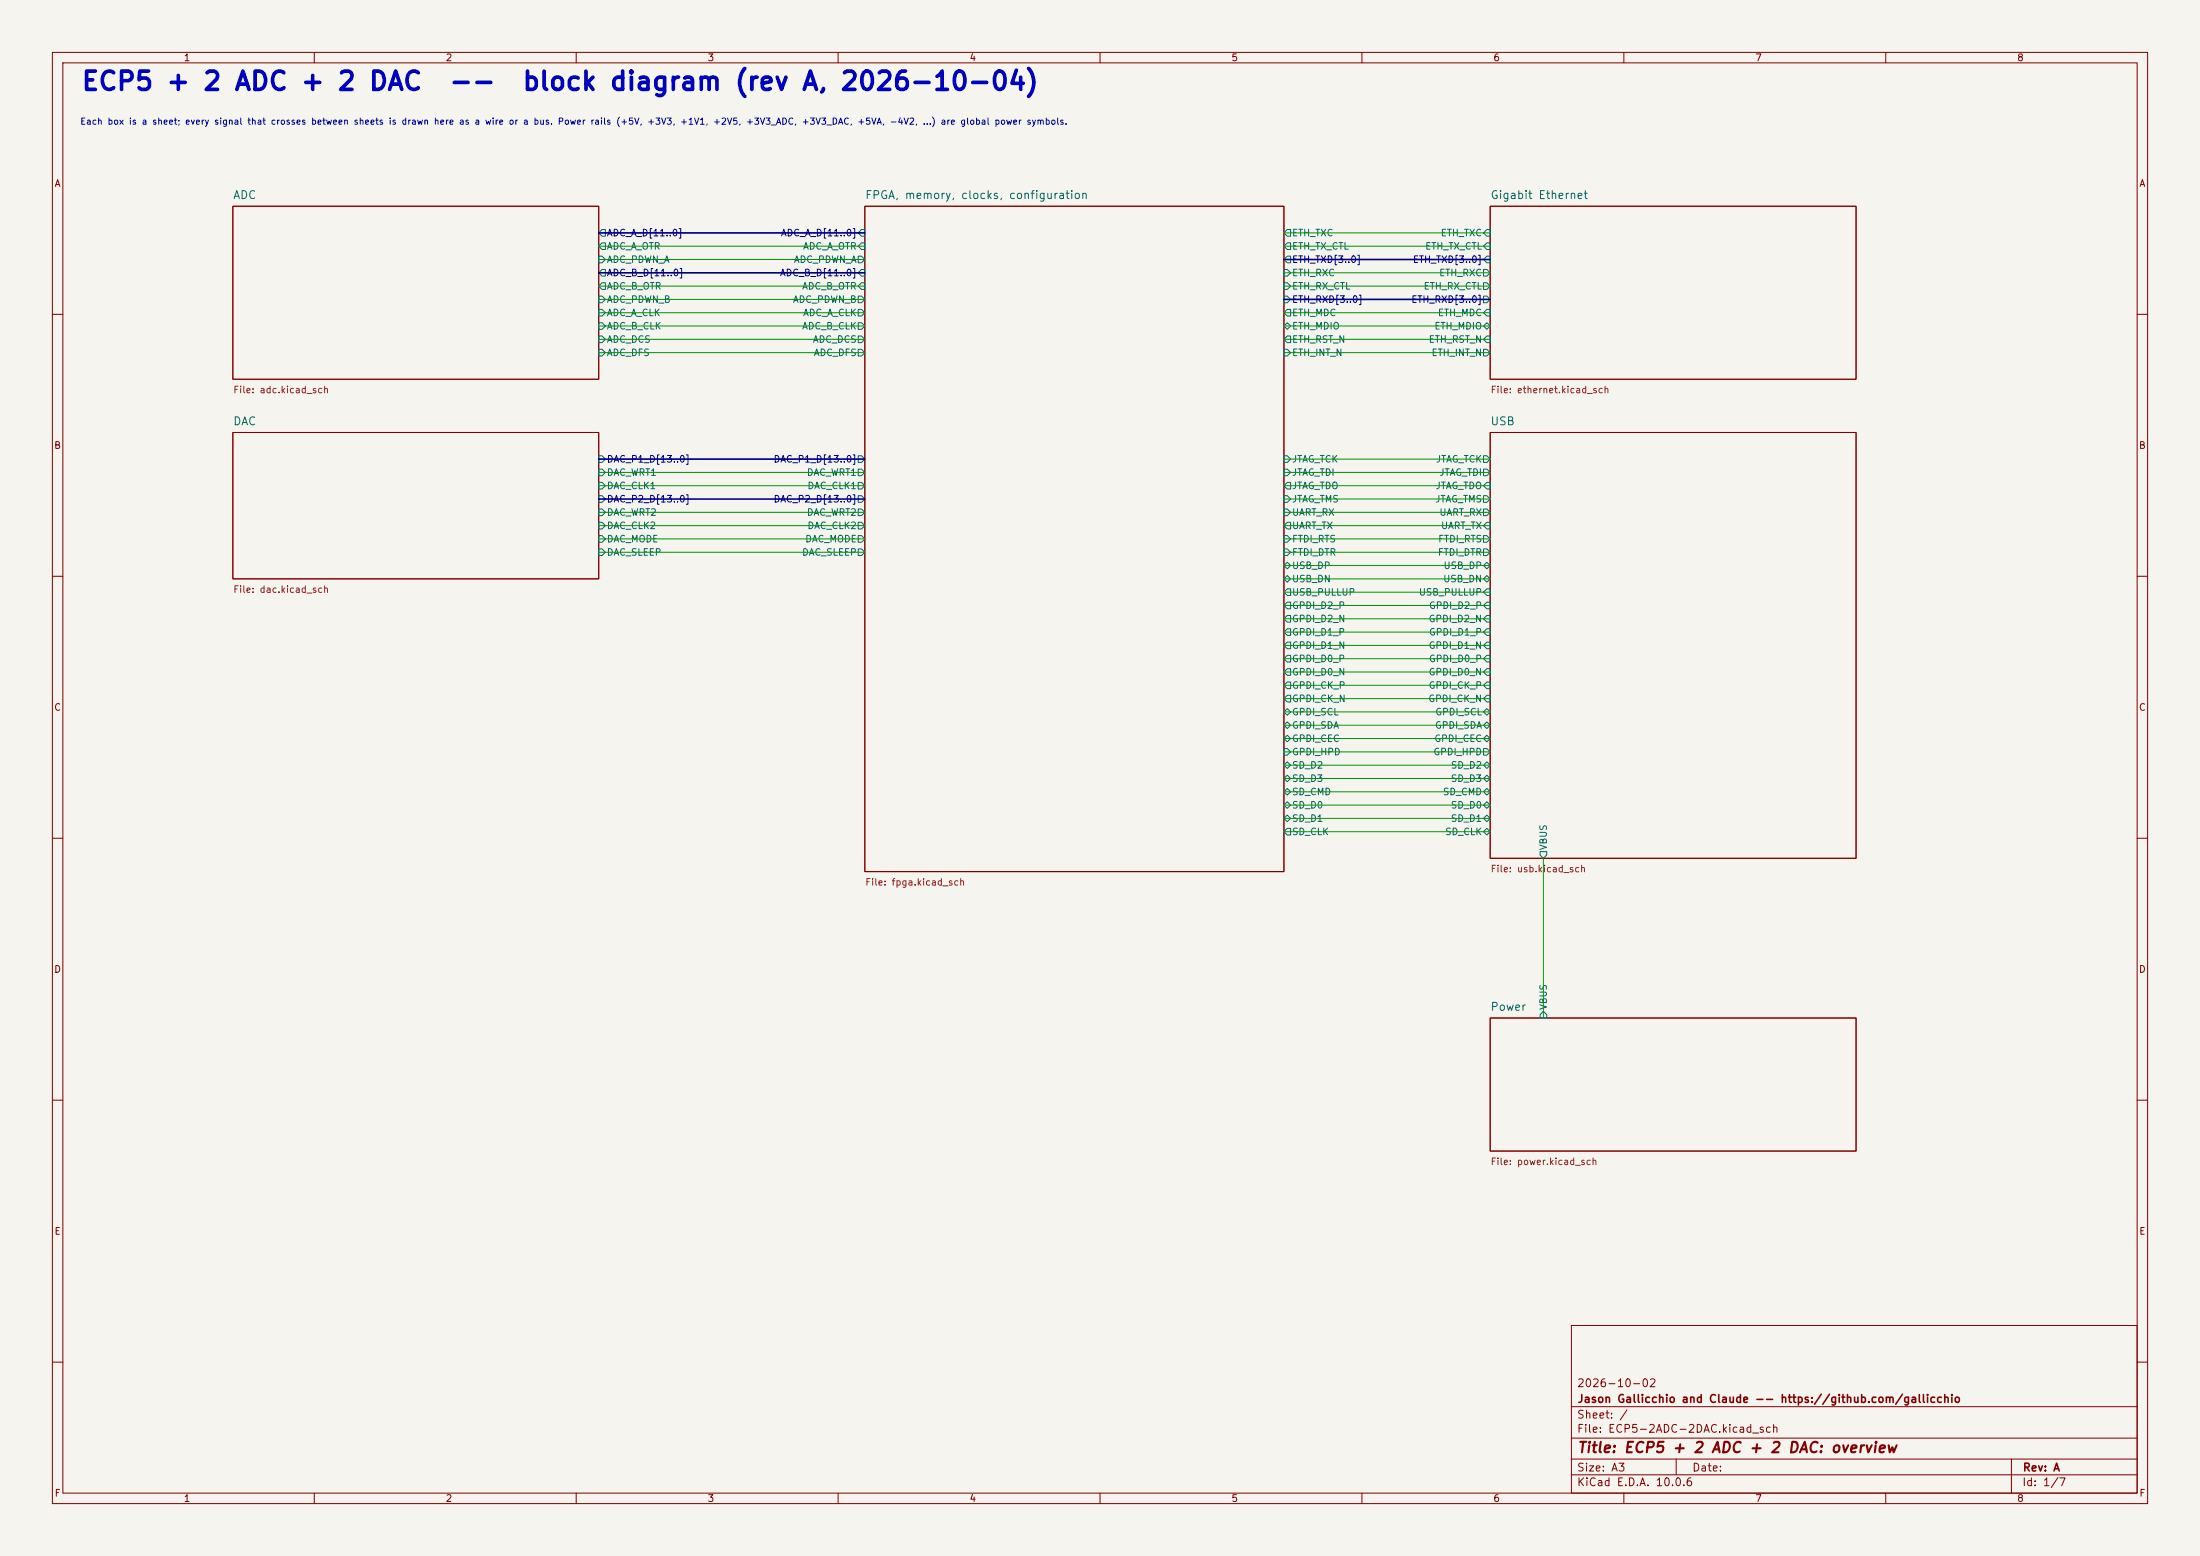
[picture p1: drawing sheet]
(kicad_sch
 (version 20260306)
 (generator "eeschema")
 (generator_version "10.0")
 (paper "A3")
 (title_block
  (title "ECP5 + 2 ADC + 2 DAC: overview")
  (rev "A")
  (company "Jason Gallicchio and Claude -- https://github.com/gallicchio")
  (comment 1 "2026-10-02"))
 (lib_symbols)
 (text "ECP5 + 2 ADC + 2 DAC  --  block diagram (rev A, 2026-10-04)"
  (exclude_from_sim no)
  (at 15.24 17.78 0)
  (effects (font (size 3.5 3.5)
    (bold yes)) (justify left bottom)))
 (text "Each box is a sheet; every signal that crosses between sheets is drawn here as a wire or a bus. Power rails (+5V, +3V3, +1V1, +2V5, +3V3_ADC, +3V3_DAC, +5VA, -4V2, ...) are global power symbols."
  (exclude_from_sim no)
  (at 15.24 24.13 0)
  (effects (font (size 1.2 1.2)) (justify left bottom)))
 (wire
  (pts (xy 284.48 123.19) (xy 245.11 123.19))
  (stroke (width 0) (type default)))
 (wire
  (pts (xy 284.48 44.45) (xy 245.11 44.45))
  (stroke (width 0) (type default)))
 (wire
  (pts (xy 284.48 113.03) (xy 245.11 113.03))
  (stroke (width 0) (type default)))
 (wire
  (pts (xy 284.48 118.11) (xy 245.11 118.11))
  (stroke (width 0) (type default)))
 (wire
  (pts (xy 114.3 57.15) (xy 165.1 57.15))
  (stroke (width 0) (type default)))
 (wire
  (pts (xy 284.48 128.27) (xy 245.11 128.27))
  (stroke (width 0) (type default)))
 (wire
  (pts (xy 114.3 62.23) (xy 165.1 62.23))
  (stroke (width 0) (type default)))
 (wire
  (pts (xy 114.3 67.31) (xy 165.1 67.31))
  (stroke (width 0) (type default)))
 (wire
  (pts (xy 284.48 67.31) (xy 245.11 67.31))
  (stroke (width 0) (type default)))
 (wire
  (pts (xy 114.3 90.17) (xy 165.1 90.17))
  (stroke (width 0) (type default)))
 (wire
  (pts (xy 284.48 135.89) (xy 245.11 135.89))
  (stroke (width 0) (type default)))
 (wire
  (pts (xy 114.3 49.53) (xy 165.1 49.53))
  (stroke (width 0) (type default)))
 (wire
  (pts (xy 284.48 153.67) (xy 245.11 153.67))
  (stroke (width 0) (type default)))
 (wire
  (pts (xy 114.3 59.69) (xy 165.1 59.69))
  (stroke (width 0) (type default)))
 (wire
  (pts (xy 284.48 54.61) (xy 245.11 54.61))
  (stroke (width 0) (type default)))
 (wire
  (pts (xy 284.48 148.59) (xy 245.11 148.59))
  (stroke (width 0) (type default)))
 (wire
  (pts (xy 284.48 64.77) (xy 245.11 64.77))
  (stroke (width 0) (type default)))
 (wire
  (pts (xy 294.64 163.83) (xy 294.64 194.31))
  (stroke (width 0) (type default)))
 (wire
  (pts (xy 284.48 97.79) (xy 245.11 97.79))
  (stroke (width 0) (type default)))
 (bus
  (pts (xy 114.3 52.07) (xy 165.1 52.07))
  (stroke (width 0) (type default)))
 (wire
  (pts (xy 284.48 130.81) (xy 245.11 130.81))
  (stroke (width 0) (type default)))
 (wire
  (pts (xy 114.3 54.61) (xy 165.1 54.61))
  (stroke (width 0) (type default)))
 (wire
  (pts (xy 284.48 125.73) (xy 245.11 125.73))
  (stroke (width 0) (type default)))
 (wire
  (pts (xy 284.48 95.25) (xy 245.11 95.25))
  (stroke (width 0) (type default)))
 (wire
  (pts (xy 284.48 100.33) (xy 245.11 100.33))
  (stroke (width 0) (type default)))
 (wire
  (pts (xy 284.48 110.49) (xy 245.11 110.49))
  (stroke (width 0) (type default)))
 (wire
  (pts (xy 284.48 156.21) (xy 245.11 156.21))
  (stroke (width 0) (type default)))
 (wire
  (pts (xy 284.48 52.07) (xy 245.11 52.07))
  (stroke (width 0) (type default)))
 (wire
  (pts (xy 284.48 143.51) (xy 245.11 143.51))
  (stroke (width 0) (type default)))
 (wire
  (pts (xy 284.48 90.17) (xy 245.11 90.17))
  (stroke (width 0) (type default)))
 (wire
  (pts (xy 284.48 158.75) (xy 245.11 158.75))
  (stroke (width 0) (type default)))
 (wire
  (pts (xy 284.48 115.57) (xy 245.11 115.57))
  (stroke (width 0) (type default)))
 (bus
  (pts (xy 114.3 44.45) (xy 165.1 44.45))
  (stroke (width 0) (type default)))
 (wire
  (pts (xy 284.48 146.05) (xy 245.11 146.05))
  (stroke (width 0) (type default)))
 (wire
  (pts (xy 284.48 120.65) (xy 245.11 120.65))
  (stroke (width 0) (type default)))
 (wire
  (pts (xy 114.3 97.79) (xy 165.1 97.79))
  (stroke (width 0) (type default)))
 (wire
  (pts (xy 284.48 107.95) (xy 245.11 107.95))
  (stroke (width 0) (type default)))
 (wire
  (pts (xy 284.48 87.63) (xy 245.11 87.63))
  (stroke (width 0) (type default)))
 (wire
  (pts (xy 114.3 100.33) (xy 165.1 100.33))
  (stroke (width 0) (type default)))
 (wire
  (pts (xy 284.48 102.87) (xy 245.11 102.87))
  (stroke (width 0) (type default)))
 (wire
  (pts (xy 284.48 59.69) (xy 245.11 59.69))
  (stroke (width 0) (type default)))
 (wire
  (pts (xy 284.48 151.13) (xy 245.11 151.13))
  (stroke (width 0) (type default)))
 (wire
  (pts (xy 284.48 138.43) (xy 245.11 138.43))
  (stroke (width 0) (type default)))
 (bus
  (pts (xy 284.48 57.15) (xy 245.11 57.15))
  (stroke (width 0) (type default)))
 (bus
  (pts (xy 114.3 87.63) (xy 165.1 87.63))
  (stroke (width 0) (type default)))
 (wire
  (pts (xy 284.48 105.41) (xy 245.11 105.41))
  (stroke (width 0) (type default)))
 (wire
  (pts (xy 284.48 46.99) (xy 245.11 46.99))
  (stroke (width 0) (type default)))
 (wire
  (pts (xy 284.48 62.23) (xy 245.11 62.23))
  (stroke (width 0) (type default)))
 (wire
  (pts (xy 284.48 140.97) (xy 245.11 140.97))
  (stroke (width 0) (type default)))
 (wire
  (pts (xy 114.3 46.99) (xy 165.1 46.99))
  (stroke (width 0) (type default)))
 (bus
  (pts (xy 284.48 49.53) (xy 245.11 49.53))
  (stroke (width 0) (type default)))
 (wire
  (pts (xy 284.48 133.35) (xy 245.11 133.35))
  (stroke (width 0) (type default)))
 (wire
  (pts (xy 114.3 105.41) (xy 165.1 105.41))
  (stroke (width 0) (type default)))
 (wire
  (pts (xy 284.48 92.71) (xy 245.11 92.71))
  (stroke (width 0) (type default)))
 (wire
  (pts (xy 114.3 92.71) (xy 165.1 92.71))
  (stroke (width 0) (type default)))
 (bus
  (pts (xy 114.3 95.25) (xy 165.1 95.25))
  (stroke (width 0) (type default)))
 (wire
  (pts (xy 114.3 102.87) (xy 165.1 102.87))
  (stroke (width 0) (type default)))
 (wire
  (pts (xy 114.3 64.77) (xy 165.1 64.77))
  (stroke (width 0) (type default)))
 (sheet
  (at 284.48 82.55)
  (size 69.85 81.28)
  (exclude_from_sim no)
  (in_bom yes)
  (on_board yes)
  (dnp no)
  (stroke (width 0.1524) (type solid))
  (fill (color 0 0 0 0))
  (property "Sheetname" "USB" (at 284.48 81.28 0) (show_name no) (do_not_autoplace no) (effects (font (size 1.524 1.524)) (justify left bottom)))
  (property "Sheetfile" "usb.kicad_sch" (at 284.48 165.1 0) (show_name no) (do_not_autoplace no) (effects (font (size 1.27 1.27)) (justify left top)))
  (pin "JTAG_TCK" output (at 284.48 87.63 180) (effects (font (size 1.27 1.27)) (justify right)))
  (pin "JTAG_TDI" output (at 284.48 90.17 180) (effects (font (size 1.27 1.27)) (justify right)))
  (pin "JTAG_TDO" input (at 284.48 92.71 180) (effects (font (size 1.27 1.27)) (justify right)))
  (pin "JTAG_TMS" output (at 284.48 95.25 180) (effects (font (size 1.27 1.27)) (justify right)))
  (pin "UART_RX" output (at 284.48 97.79 180) (effects (font (size 1.27 1.27)) (justify right)))
  (pin "UART_TX" input (at 284.48 100.33 180) (effects (font (size 1.27 1.27)) (justify right)))
  (pin "FTDI_RTS" output (at 284.48 102.87 180) (effects (font (size 1.27 1.27)) (justify right)))
  (pin "FTDI_DTR" output (at 284.48 105.41 180) (effects (font (size 1.27 1.27)) (justify right)))
  (pin "USB_DP" bidirectional (at 284.48 107.95 180) (effects (font (size 1.27 1.27)) (justify right)))
  (pin "USB_DN" bidirectional (at 284.48 110.49 180) (effects (font (size 1.27 1.27)) (justify right)))
  (pin "USB_PULLUP" input (at 284.48 113.03 180) (effects (font (size 1.27 1.27)) (justify right)))
  (pin "GPDI_D2_P" input (at 284.48 115.57 180) (effects (font (size 1.27 1.27)) (justify right)))
  (pin "GPDI_D2_N" input (at 284.48 118.11 180) (effects (font (size 1.27 1.27)) (justify right)))
  (pin "GPDI_D1_P" input (at 284.48 120.65 180) (effects (font (size 1.27 1.27)) (justify right)))
  (pin "GPDI_D1_N" input (at 284.48 123.19 180) (effects (font (size 1.27 1.27)) (justify right)))
  (pin "GPDI_D0_P" input (at 284.48 125.73 180) (effects (font (size 1.27 1.27)) (justify right)))
  (pin "GPDI_D0_N" input (at 284.48 128.27 180) (effects (font (size 1.27 1.27)) (justify right)))
  (pin "GPDI_CK_P" input (at 284.48 130.81 180) (effects (font (size 1.27 1.27)) (justify right)))
  (pin "GPDI_CK_N" input (at 284.48 133.35 180) (effects (font (size 1.27 1.27)) (justify right)))
  (pin "GPDI_SCL" bidirectional (at 284.48 135.89 180) (effects (font (size 1.27 1.27)) (justify right)))
  (pin "GPDI_SDA" bidirectional (at 284.48 138.43 180) (effects (font (size 1.27 1.27)) (justify right)))
  (pin "GPDI_CEC" bidirectional (at 284.48 140.97 180) (effects (font (size 1.27 1.27)) (justify right)))
  (pin "GPDI_HPD" output (at 284.48 143.51 180) (effects (font (size 1.27 1.27)) (justify right)))
  (pin "SD_D2" bidirectional (at 284.48 146.05 180) (effects (font (size 1.27 1.27)) (justify right)))
  (pin "SD_D3" bidirectional (at 284.48 148.59 180) (effects (font (size 1.27 1.27)) (justify right)))
  (pin "SD_CMD" bidirectional (at 284.48 151.13 180) (effects (font (size 1.27 1.27)) (justify right)))
  (pin "SD_D0" bidirectional (at 284.48 153.67 180) (effects (font (size 1.27 1.27)) (justify right)))
  (pin "SD_D1" bidirectional (at 284.48 156.21 180) (effects (font (size 1.27 1.27)) (justify right)))
  (pin "SD_CLK" bidirectional (at 284.48 158.75 180) (effects (font (size 1.27 1.27)) (justify right)))
  (pin "VBUS" output (at 294.64 163.83 270) (effects (font (size 1.27 1.27)) (justify left))))
 (sheet
  (at 44.45 82.55)
  (size 69.85 27.94)
  (exclude_from_sim no)
  (in_bom yes)
  (on_board yes)
  (dnp no)
  (stroke (width 0.1524) (type solid))
  (fill (color 0 0 0 0))
  (property "Sheetname" "DAC" (at 44.45 81.28 0) (show_name no) (do_not_autoplace no) (effects (font (size 1.524 1.524)) (justify left bottom)))
  (property "Sheetfile" "dac.kicad_sch" (at 44.45 111.76 0) (show_name no) (do_not_autoplace no) (effects (font (size 1.27 1.27)) (justify left top)))
  (pin "DAC_P1_D[13..0]" input (at 114.3 87.63 0) (effects (font (size 1.27 1.27)) (justify left)))
  (pin "DAC_WRT1" input (at 114.3 90.17 0) (effects (font (size 1.27 1.27)) (justify left)))
  (pin "DAC_CLK1" input (at 114.3 92.71 0) (effects (font (size 1.27 1.27)) (justify left)))
  (pin "DAC_P2_D[13..0]" input (at 114.3 95.25 0) (effects (font (size 1.27 1.27)) (justify left)))
  (pin "DAC_WRT2" input (at 114.3 97.79 0) (effects (font (size 1.27 1.27)) (justify left)))
  (pin "DAC_CLK2" input (at 114.3 100.33 0) (effects (font (size 1.27 1.27)) (justify left)))
  (pin "DAC_MODE" input (at 114.3 102.87 0) (effects (font (size 1.27 1.27)) (justify left)))
  (pin "DAC_SLEEP" input (at 114.3 105.41 0) (effects (font (size 1.27 1.27)) (justify left))))
 (sheet
  (at 284.48 194.31)
  (size 69.85 25.4)
  (exclude_from_sim no)
  (in_bom yes)
  (on_board yes)
  (dnp no)
  (stroke (width 0.1524) (type solid))
  (fill (color 0 0 0 0))
  (property "Sheetname" "Power" (at 284.48 193.04 0) (show_name no) (do_not_autoplace no) (effects (font (size 1.524 1.524)) (justify left bottom)))
  (property "Sheetfile" "power.kicad_sch" (at 284.48 220.98 0) (show_name no) (do_not_autoplace no) (effects (font (size 1.27 1.27)) (justify left top)))
  (pin "VBUS" input (at 294.64 194.31 90) (effects (font (size 1.27 1.27)) (justify left))))
 (sheet
  (at 44.45 39.37)
  (size 69.85 33.02)
  (exclude_from_sim no)
  (in_bom yes)
  (on_board yes)
  (dnp no)
  (stroke (width 0.1524) (type solid))
  (fill (color 0 0 0 0))
  (property "Sheetname" "ADC" (at 44.45 38.1 0) (show_name no) (do_not_autoplace no) (effects (font (size 1.524 1.524)) (justify left bottom)))
  (property "Sheetfile" "adc.kicad_sch" (at 44.45 73.66 0) (show_name no) (do_not_autoplace no) (effects (font (size 1.27 1.27)) (justify left top)))
  (pin "ADC_A_D[11..0]" output (at 114.3 44.45 0) (effects (font (size 1.27 1.27)) (justify left)))
  (pin "ADC_A_OTR" output (at 114.3 46.99 0) (effects (font (size 1.27 1.27)) (justify left)))
  (pin "ADC_PDWN_A" input (at 114.3 49.53 0) (effects (font (size 1.27 1.27)) (justify left)))
  (pin "ADC_B_D[11..0]" output (at 114.3 52.07 0) (effects (font (size 1.27 1.27)) (justify left)))
  (pin "ADC_B_OTR" output (at 114.3 54.61 0) (effects (font (size 1.27 1.27)) (justify left)))
  (pin "ADC_PDWN_B" input (at 114.3 57.15 0) (effects (font (size 1.27 1.27)) (justify left)))
  (pin "ADC_A_CLK" input (at 114.3 59.69 0) (effects (font (size 1.27 1.27)) (justify left)))
  (pin "ADC_B_CLK" input (at 114.3 62.23 0) (effects (font (size 1.27 1.27)) (justify left)))
  (pin "ADC_DCS" input (at 114.3 64.77 0) (effects (font (size 1.27 1.27)) (justify left)))
  (pin "ADC_DFS" input (at 114.3 67.31 0) (effects (font (size 1.27 1.27)) (justify left))))
 (sheet
  (at 165.1 39.37)
  (size 80.01 127)
  (exclude_from_sim no)
  (in_bom yes)
  (on_board yes)
  (dnp no)
  (stroke (width 0.1524) (type solid))
  (fill (color 0 0 0 0))
  (property "Sheetname" "FPGA, memory, clocks, configuration" (at 165.1 38.1 0) (show_name no) (do_not_autoplace no) (effects (font (size 1.524 1.524)) (justify left bottom)))
  (property "Sheetfile" "fpga.kicad_sch" (at 165.1 167.64 0) (show_name no) (do_not_autoplace no) (effects (font (size 1.27 1.27)) (justify left top)))
  (pin "ADC_A_D[11..0]" input (at 165.1 44.45 180) (effects (font (size 1.27 1.27)) (justify right)))
  (pin "ADC_A_OTR" input (at 165.1 46.99 180) (effects (font (size 1.27 1.27)) (justify right)))
  (pin "ADC_PDWN_A" output (at 165.1 49.53 180) (effects (font (size 1.27 1.27)) (justify right)))
  (pin "ADC_B_D[11..0]" input (at 165.1 52.07 180) (effects (font (size 1.27 1.27)) (justify right)))
  (pin "ADC_B_OTR" input (at 165.1 54.61 180) (effects (font (size 1.27 1.27)) (justify right)))
  (pin "ADC_PDWN_B" output (at 165.1 57.15 180) (effects (font (size 1.27 1.27)) (justify right)))
  (pin "ADC_A_CLK" output (at 165.1 59.69 180) (effects (font (size 1.27 1.27)) (justify right)))
  (pin "ADC_B_CLK" output (at 165.1 62.23 180) (effects (font (size 1.27 1.27)) (justify right)))
  (pin "ADC_DCS" output (at 165.1 64.77 180) (effects (font (size 1.27 1.27)) (justify right)))
  (pin "ADC_DFS" output (at 165.1 67.31 180) (effects (font (size 1.27 1.27)) (justify right)))
  (pin "DAC_P1_D[13..0]" output (at 165.1 87.63 180) (effects (font (size 1.27 1.27)) (justify right)))
  (pin "DAC_WRT1" output (at 165.1 90.17 180) (effects (font (size 1.27 1.27)) (justify right)))
  (pin "DAC_CLK1" output (at 165.1 92.71 180) (effects (font (size 1.27 1.27)) (justify right)))
  (pin "DAC_P2_D[13..0]" output (at 165.1 95.25 180) (effects (font (size 1.27 1.27)) (justify right)))
  (pin "DAC_WRT2" output (at 165.1 97.79 180) (effects (font (size 1.27 1.27)) (justify right)))
  (pin "DAC_CLK2" output (at 165.1 100.33 180) (effects (font (size 1.27 1.27)) (justify right)))
  (pin "DAC_MODE" output (at 165.1 102.87 180) (effects (font (size 1.27 1.27)) (justify right)))
  (pin "DAC_SLEEP" output (at 165.1 105.41 180) (effects (font (size 1.27 1.27)) (justify right)))
  (pin "ETH_TXC" output (at 245.11 44.45 0) (effects (font (size 1.27 1.27)) (justify left)))
  (pin "ETH_TX_CTL" output (at 245.11 46.99 0) (effects (font (size 1.27 1.27)) (justify left)))
  (pin "ETH_TXD[3..0]" output (at 245.11 49.53 0) (effects (font (size 1.27 1.27)) (justify left)))
  (pin "ETH_RXC" input (at 245.11 52.07 0) (effects (font (size 1.27 1.27)) (justify left)))
  (pin "ETH_RX_CTL" input (at 245.11 54.61 0) (effects (font (size 1.27 1.27)) (justify left)))
  (pin "ETH_RXD[3..0]" input (at 245.11 57.15 0) (effects (font (size 1.27 1.27)) (justify left)))
  (pin "ETH_MDC" output (at 245.11 59.69 0) (effects (font (size 1.27 1.27)) (justify left)))
  (pin "ETH_MDIO" bidirectional (at 245.11 62.23 0) (effects (font (size 1.27 1.27)) (justify left)))
  (pin "ETH_RST_N" output (at 245.11 64.77 0) (effects (font (size 1.27 1.27)) (justify left)))
  (pin "ETH_INT_N" input (at 245.11 67.31 0) (effects (font (size 1.27 1.27)) (justify left)))
  (pin "JTAG_TCK" input (at 245.11 87.63 0) (effects (font (size 1.27 1.27)) (justify left)))
  (pin "JTAG_TDI" input (at 245.11 90.17 0) (effects (font (size 1.27 1.27)) (justify left)))
  (pin "JTAG_TDO" output (at 245.11 92.71 0) (effects (font (size 1.27 1.27)) (justify left)))
  (pin "JTAG_TMS" input (at 245.11 95.25 0) (effects (font (size 1.27 1.27)) (justify left)))
  (pin "UART_RX" input (at 245.11 97.79 0) (effects (font (size 1.27 1.27)) (justify left)))
  (pin "UART_TX" output (at 245.11 100.33 0) (effects (font (size 1.27 1.27)) (justify left)))
  (pin "FTDI_RTS" input (at 245.11 102.87 0) (effects (font (size 1.27 1.27)) (justify left)))
  (pin "FTDI_DTR" input (at 245.11 105.41 0) (effects (font (size 1.27 1.27)) (justify left)))
  (pin "USB_DP" bidirectional (at 245.11 107.95 0) (effects (font (size 1.27 1.27)) (justify left)))
  (pin "USB_DN" bidirectional (at 245.11 110.49 0) (effects (font (size 1.27 1.27)) (justify left)))
  (pin "USB_PULLUP" output (at 245.11 113.03 0) (effects (font (size 1.27 1.27)) (justify left)))
  (pin "GPDI_D2_P" output (at 245.11 115.57 0) (effects (font (size 1.27 1.27)) (justify left)))
  (pin "GPDI_D2_N" output (at 245.11 118.11 0) (effects (font (size 1.27 1.27)) (justify left)))
  (pin "GPDI_D1_P" output (at 245.11 120.65 0) (effects (font (size 1.27 1.27)) (justify left)))
  (pin "GPDI_D1_N" output (at 245.11 123.19 0) (effects (font (size 1.27 1.27)) (justify left)))
  (pin "GPDI_D0_P" output (at 245.11 125.73 0) (effects (font (size 1.27 1.27)) (justify left)))
  (pin "GPDI_D0_N" output (at 245.11 128.27 0) (effects (font (size 1.27 1.27)) (justify left)))
  (pin "GPDI_CK_P" output (at 245.11 130.81 0) (effects (font (size 1.27 1.27)) (justify left)))
  (pin "GPDI_CK_N" output (at 245.11 133.35 0) (effects (font (size 1.27 1.27)) (justify left)))
  (pin "GPDI_SCL" bidirectional (at 245.11 135.89 0) (effects (font (size 1.27 1.27)) (justify left)))
  (pin "GPDI_SDA" bidirectional (at 245.11 138.43 0) (effects (font (size 1.27 1.27)) (justify left)))
  (pin "GPDI_CEC" bidirectional (at 245.11 140.97 0) (effects (font (size 1.27 1.27)) (justify left)))
  (pin "GPDI_HPD" input (at 245.11 143.51 0) (effects (font (size 1.27 1.27)) (justify left)))
  (pin "SD_D2" bidirectional (at 245.11 146.05 0) (effects (font (size 1.27 1.27)) (justify left)))
  (pin "SD_D3" bidirectional (at 245.11 148.59 0) (effects (font (size 1.27 1.27)) (justify left)))
  (pin "SD_CMD" bidirectional (at 245.11 151.13 0) (effects (font (size 1.27 1.27)) (justify left)))
  (pin "SD_D0" bidirectional (at 245.11 153.67 0) (effects (font (size 1.27 1.27)) (justify left)))
  (pin "SD_D1" bidirectional (at 245.11 156.21 0) (effects (font (size 1.27 1.27)) (justify left)))
  (pin "SD_CLK" output (at 245.11 158.75 0) (effects (font (size 1.27 1.27)) (justify left))))
 (sheet
  (at 284.48 39.37)
  (size 69.85 33.02)
  (exclude_from_sim no)
  (in_bom yes)
  (on_board yes)
  (dnp no)
  (stroke (width 0.1524) (type solid))
  (fill (color 0 0 0 0))
  (property "Sheetname" "Gigabit Ethernet" (at 284.48 38.1 0) (show_name no) (do_not_autoplace no) (effects (font (size 1.524 1.524)) (justify left bottom)))
  (property "Sheetfile" "ethernet.kicad_sch" (at 284.48 73.66 0) (show_name no) (do_not_autoplace no) (effects (font (size 1.27 1.27)) (justify left top)))
  (pin "ETH_TXC" input (at 284.48 44.45 180) (effects (font (size 1.27 1.27)) (justify right)))
  (pin "ETH_TX_CTL" input (at 284.48 46.99 180) (effects (font (size 1.27 1.27)) (justify right)))
  (pin "ETH_TXD[3..0]" input (at 284.48 49.53 180) (effects (font (size 1.27 1.27)) (justify right)))
  (pin "ETH_RXC" output (at 284.48 52.07 180) (effects (font (size 1.27 1.27)) (justify right)))
  (pin "ETH_RX_CTL" output (at 284.48 54.61 180) (effects (font (size 1.27 1.27)) (justify right)))
  (pin "ETH_RXD[3..0]" output (at 284.48 57.15 180) (effects (font (size 1.27 1.27)) (justify right)))
  (pin "ETH_MDC" input (at 284.48 59.69 180) (effects (font (size 1.27 1.27)) (justify right)))
  (pin "ETH_MDIO" bidirectional (at 284.48 62.23 180) (effects (font (size 1.27 1.27)) (justify right)))
  (pin "ETH_RST_N" input (at 284.48 64.77 180) (effects (font (size 1.27 1.27)) (justify right)))
  (pin "ETH_INT_N" output (at 284.48 67.31 180) (effects (font (size 1.27 1.27)) (justify right))))
 (sheet_instances
  (path ""
   (page "1"))))
